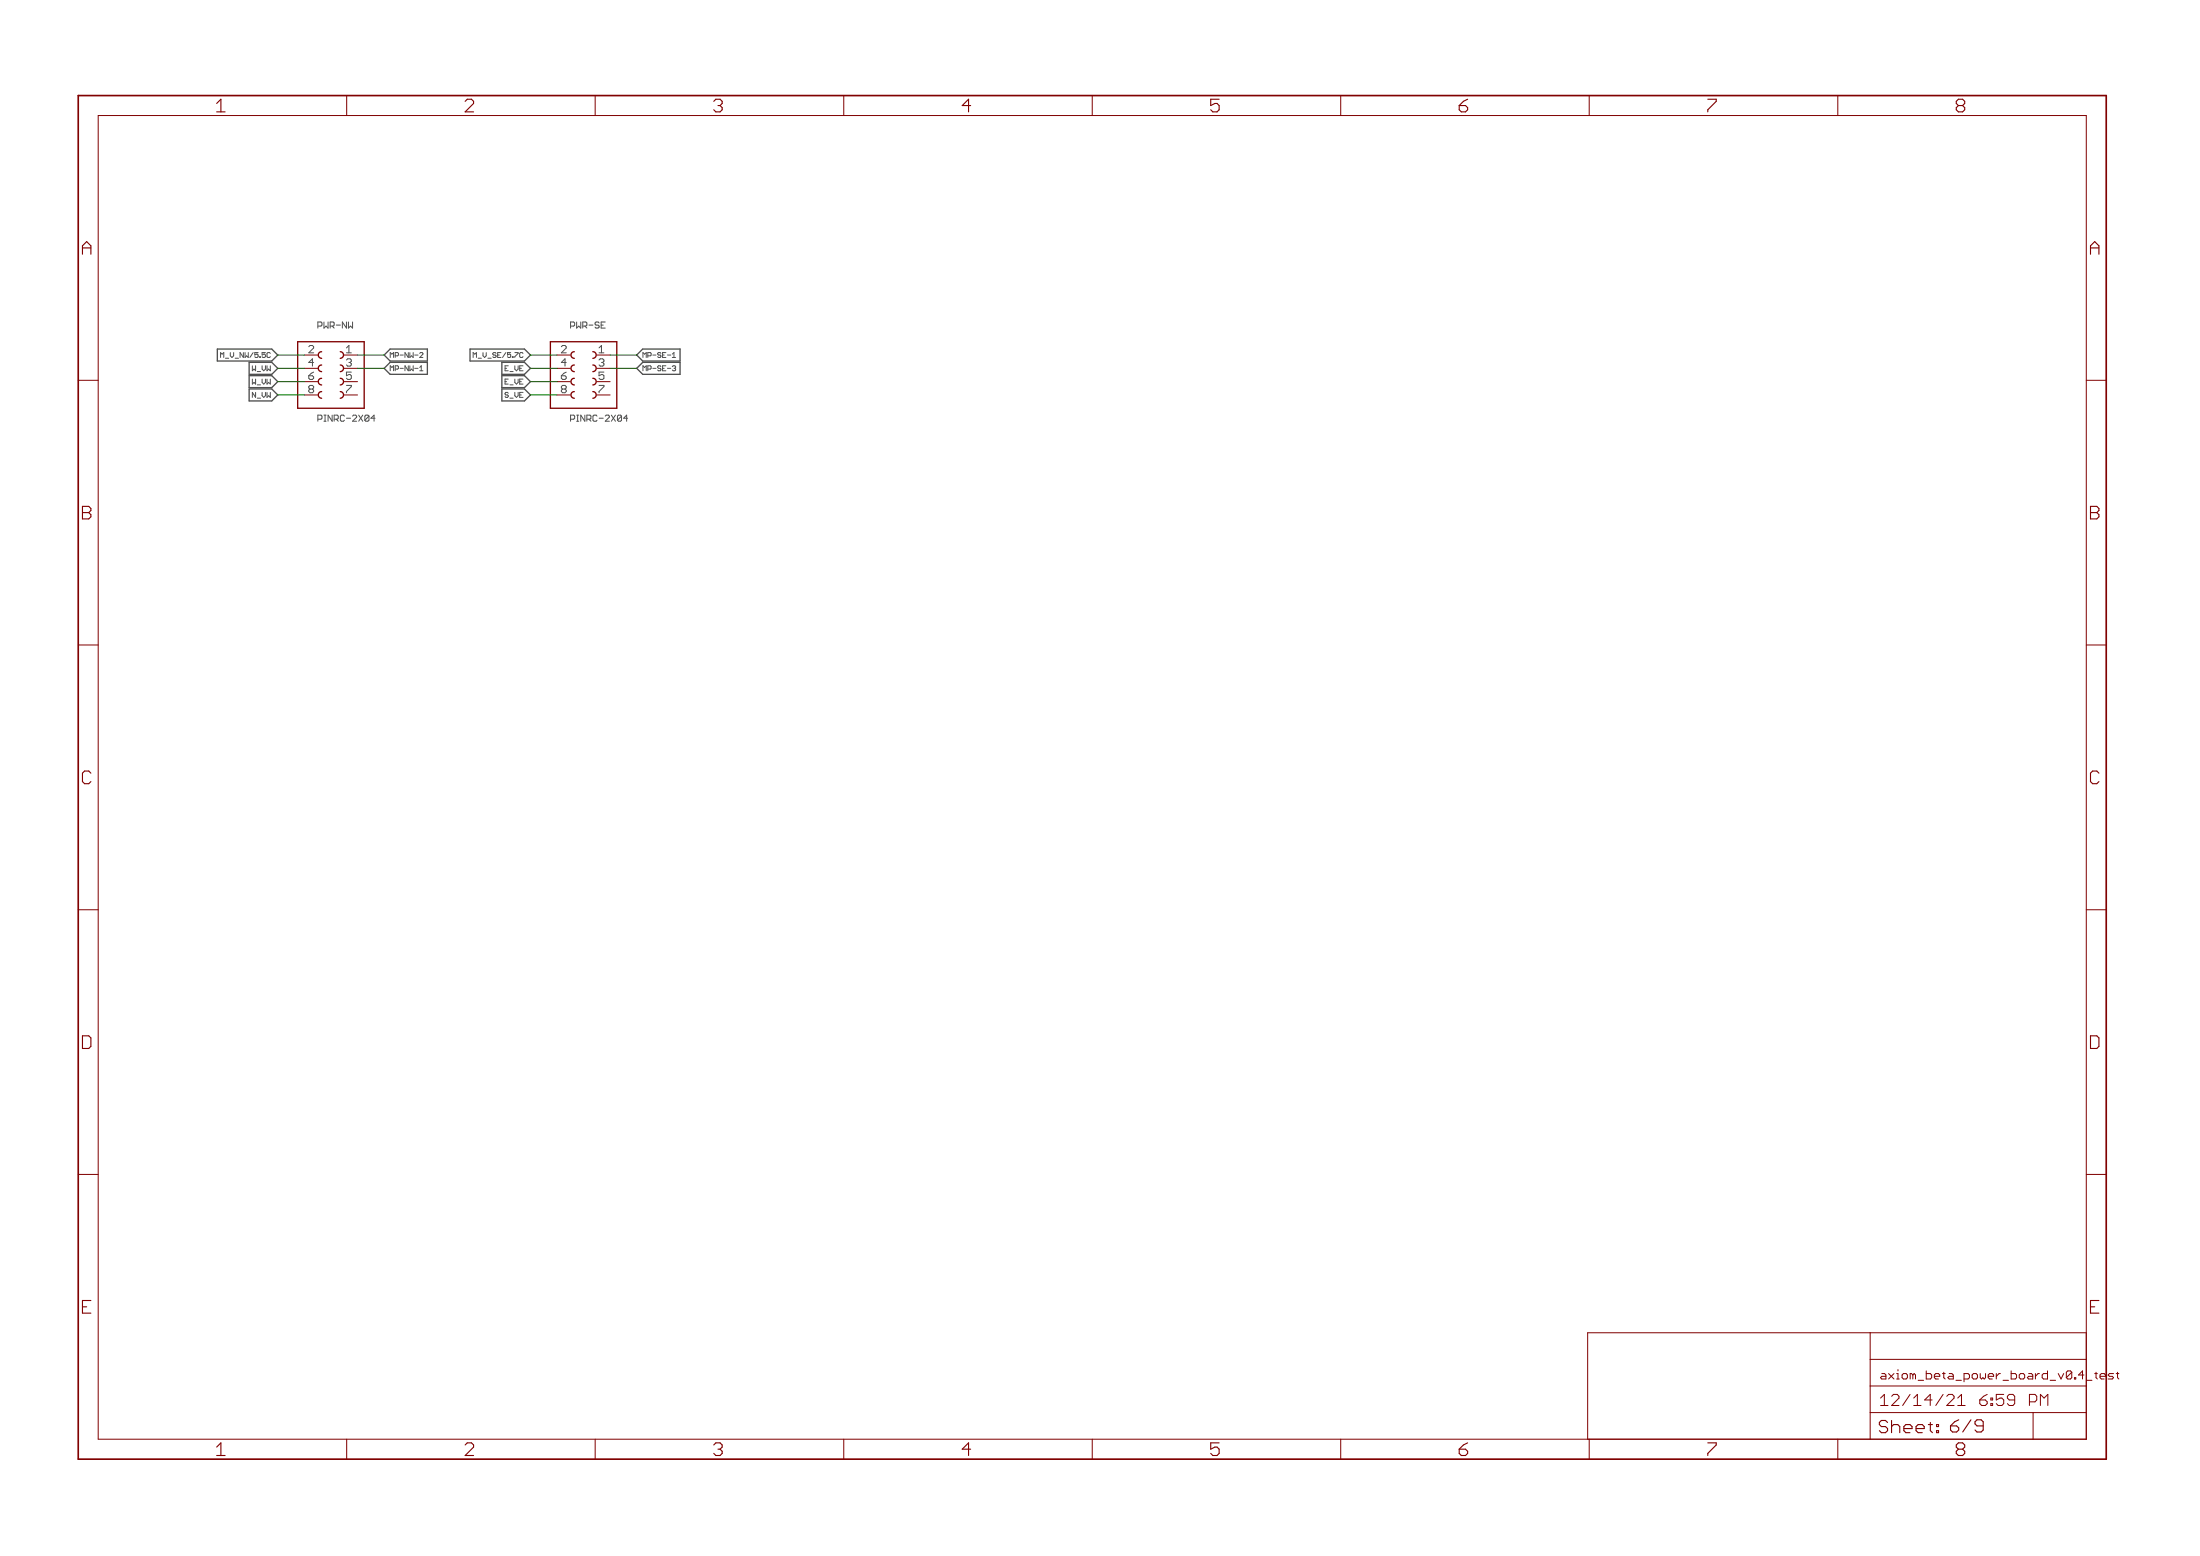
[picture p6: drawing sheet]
<svg xmlns="http://www.w3.org/2000/svg" width="420mm" height="297mm" viewBox="0 0 420 297" stroke-linecap="round" stroke-linejoin="round" font-family="sans-serif">
<path d="M41.5 66.6h10.4l1.1 1.2-1.1 1.1h-10.4zM47.6 69.2h4.3l1.1 1.1-1.1 1.2h-4.3zM47.6 71.7h4.3l1.1 1.2-1.1 1.1h-4.3zM47.6 74.3h4.3l1.1 1.1-1.1 1.1h-4.3zM74.5 66.6h7.1v2.3h-7.1l-1.1-1.1zM74.5 69.2h7.1v2.3h-7.1l-1.1-1.2zM89.8 66.6h10.4l1.1 1.2-1.1 1.1h-10.4zM95.8 69.2h4.4l1.1 1.1-1.1 1.2h-4.4zM95.8 71.7h4.4l1.1 1.2-1.1 1.1h-4.4zM95.8 74.3h4.4l1.1 1.1-1.1 1.1h-4.4zM122.7 66.6h7.2v2.3h-7.2l-1.1-1.1zM122.7 69.2h7.2v2.3h-7.2l-1.1-1.2z" fill="none" stroke="#505050" stroke-width=".25"/>
<path d="M80.2 70.8h.6M80.6 67.3l.2 .3-.6 .6h.6M128.4 68.2h.6M128.9 69.8l.1 .2-.1 .3 .1 .3-.1 .2" fill="none" stroke="#505050" stroke-width=".19"/>
<g fill="none" stroke="#800000" stroke-width=".25">
<path d="M56.9 65.2h12.7v12.7h-12.7zM61.4 72.2a.63 .63 0 0 0-.6 .7 .63 .63 0 0 0 .6 .6M61.4 74.8a.63 .63 0 0 0-.6 .6 .63 .63 0 0 0 .6 .6M61.4 67.1a.63 .63 0 0 0-.6 .7 .63 .63 0 0 0 .6 .6M61.4 69.7a.63 .63 0 0 0-.6 .6 .63 .63 0 0 0 .6 .7M65 67.1a.63 .63 0 0 1 .6 .7 .63 .63 0 0 1-.6 .6M65 69.7a.63 .63 0 0 1 .6 .6 .63 .63 0 0 1-.6 .7M65 72.2a.63 .63 0 0 1 .6 .7 .63 .63 0 0 1-.6 .6M65 74.8a.63 .63 0 0 1 .6 .6 .63 .63 0 0 1-.6 .6M105.1 65.2h12.7v12.7h-12.7zM109.7 72.2a.63 .63 0 0 0-.6 .7 .63 .63 0 0 0 .6 .6M109.7 74.8a.63 .63 0 0 0-.6 .6 .63 .63 0 0 0 .6 .6"/>
<path d="M109.7 67.1a.63 .63 0 0 0-.6 .7 .63 .63 0 0 0 .6 .6M109.7 69.7a.63 .63 0 0 0-.6 .6 .63 .63 0 0 0 .6 .7M113.2 67.1a.63 .63 0 0 1 .7 .7 .63 .63 0 0 1-.7 .6M113.2 69.7a.63 .63 0 0 1 .7 .6 .63 .63 0 0 1-.7 .7M113.2 72.2a.63 .63 0 0 1 .7 .7 .63 .63 0 0 1-.7 .6M113.2 74.8a.63 .63 0 0 1 .7 .6 .63 .63 0 0 1-.7 .6"/>
</g>
<g fill="none" stroke="#800000" stroke-width=".19">
<path d="M66.2 18.2v3.9M113.7 18.2v3.9M161.1 18.2v3.9M208.6 18.2v3.9M256.1 18.2v3.9M303.5 18.2v3.9M351 18.2v3.9M18.8 22.1h379.6v252.6h-379.6zM14.9 72.6h3.9M58.1 67.8h2.6M58.1 70.3h2.6M58.1 72.9h2.6"/>
<path d="M58.1 75.4h2.6M65.7 67.8h2.6M65.7 70.3h2.6M65.7 72.9h2.6M65.7 75.4h2.6M106.4 67.8h2.5M106.4 70.3h2.5M106.4 72.9h2.5M106.4 75.4h2.5M114 67.8h2.5M114 70.3h2.5M114 72.9h2.5"/>
<path d="M114 75.4h2.5M398.4 72.6h3.9M14.9 123.1h3.9M398.4 123.1h3.9M14.9 173.7h3.9M398.4 173.7h3.9M14.9 224.2h3.9M398.4 224.2h3.9M357.2 254.4v20.3M357.2 259.5h41.2M398.4 254.4h-95.2v20.3M66.2 274.7v3.9"/>
<path d="M113.7 274.7v3.9M161.1 274.7v3.9M208.6 274.7v3.9M256.1 274.7v3.9M303.5 274.7v3.9M351 274.7v3.9M357.2 269.7h41.2M357.2 264.6h41.2M388.3 269.7v5"/>
</g>
<path d="M14.9 18.2h387.4v260.4h-387.4z" fill="none" stroke="#800000" stroke-width=".32"/>
<path d="M53 67.8h5.1M53 70.3h5.1M53 72.9h5.1M53 75.4h5.1M68.3 67.8h5.1M68.3 70.3h5.1M101.3 67.8h5.1M101.3 70.3h5.1M101.3 72.9h5.1M101.3 75.4h5.1M116.5 67.8h5.1M116.5 70.3h5.1" fill="none" stroke="#008000" stroke-width=".19"/>
<g font-size="3.7" fill="#800000">
<text x="41.3" y="21.4">1</text>
<text x="88.7" y="21.4">2</text>
<text x="136.2" y="21.4">3</text>
<text x="183.7" y="21.4">4</text>
<text x="231.1" y="21.4">5</text>
<text x="278.6" y="21.4">6</text>
<text x="326" y="21.4">7</text>
<text x="373.5" y="21.4">8</text>
<text x="15.6" y="48.6">A</text>
<text x="399.1" y="48.6">A</text>
<text x="15.6" y="99.2">B</text>
<text x="399.1" y="99.2">B</text>
<text x="15.6" y="149.7">C</text>
<text x="399.1" y="149.7">C</text>
<text x="15.6" y="200.2">D</text>
<text x="399.1" y="200.2">D</text>
<text x="15.6" y="250.8">E</text>
<text x="399.1" y="250.8">E</text>
<text x="41.3" y="277.9">1</text>
<text x="88.7" y="277.9">2</text>
<text x="136.2" y="277.9">3</text>
<text x="183.7" y="277.9">4</text>
<text x="231.1" y="277.9">5</text>
<text x="278.6" y="277.9">6</text>
<text x="326" y="277.9">7</text>
<text x="373.5" y="277.9">8</text>
</g>
<text font-size="3.6" fill="#800000" x="358.7" y="273.6">Sheet: 6/9</text>
<g font-size="3.2" fill="#800000">
<text x="359" y="268.4">12/14/21</text>
<text x="376.5" y="268.4">6:59 PM</text>
</g>
<g font-size="2.3" fill="#800000">
<text x="359" y="263.3">axiom_beta_power_board_v0.4_</text>
<text x="398.7" y="263.3">tes</text>
<text x="402.9" y="263.3">t</text>
</g>
<g font-size="2.1" fill="#505050">
<text x="58.9" y="67.4">2</text>
<text x="58.9" y="70">4</text>
<text x="66" y="67.4">1</text>
<text x="66" y="70">3</text>
<text x="107.2" y="67.4">2</text>
<text x="107.2" y="70">4</text>
<text x="114.2" y="67.4">1</text>
<text x="114.2" y="70">3</text>
<text x="58.9" y="72.5">6</text>
<text x="58.9" y="75">8</text>
<text x="66" y="72.5">5</text>
<text x="66" y="75">7</text>
<text x="107.2" y="72.5">6</text>
<text x="107.2" y="75">8</text>
<text x="114.2" y="72.5">5</text>
<text x="114.2" y="75">7</text>
</g>
<g font-size="1.8" fill="#505050">
<text x="60.6" y="62.7">PWR-NW</text>
<text x="108.8" y="62.7">PWR-SE</text>
<text x="60.6" y="80.5">PINRC-2X04</text>
<text x="108.8" y="80.5">PINRC-2X04</text>
</g>
<g font-size="1.4" fill="#505050">
<text x="42.5" y="68.3">M_V_NW/5.5C</text>
<text x="48.4" y="70.8">W_VW</text>
<text x="74.4" y="68.3">MP-NW-2</text>
<text x="74.4" y="70.8">MP-NW-1</text>
<text x="90.7" y="68.3">M_V_SE/5.7C</text>
<text x="96.7" y="70.8">E_VE</text>
<text x="122.6" y="68.3">MP-SE-1</text>
<text x="122.6" y="70.8">MP-SE-3</text>
<text x="48.4" y="73.4">W_VW</text>
<text x="48.4" y="75.9">N_VW</text>
<text x="96.7" y="73.4">E_VE</text>
<text x="96.7" y="75.9">S_VE</text>
</g>
</svg>
